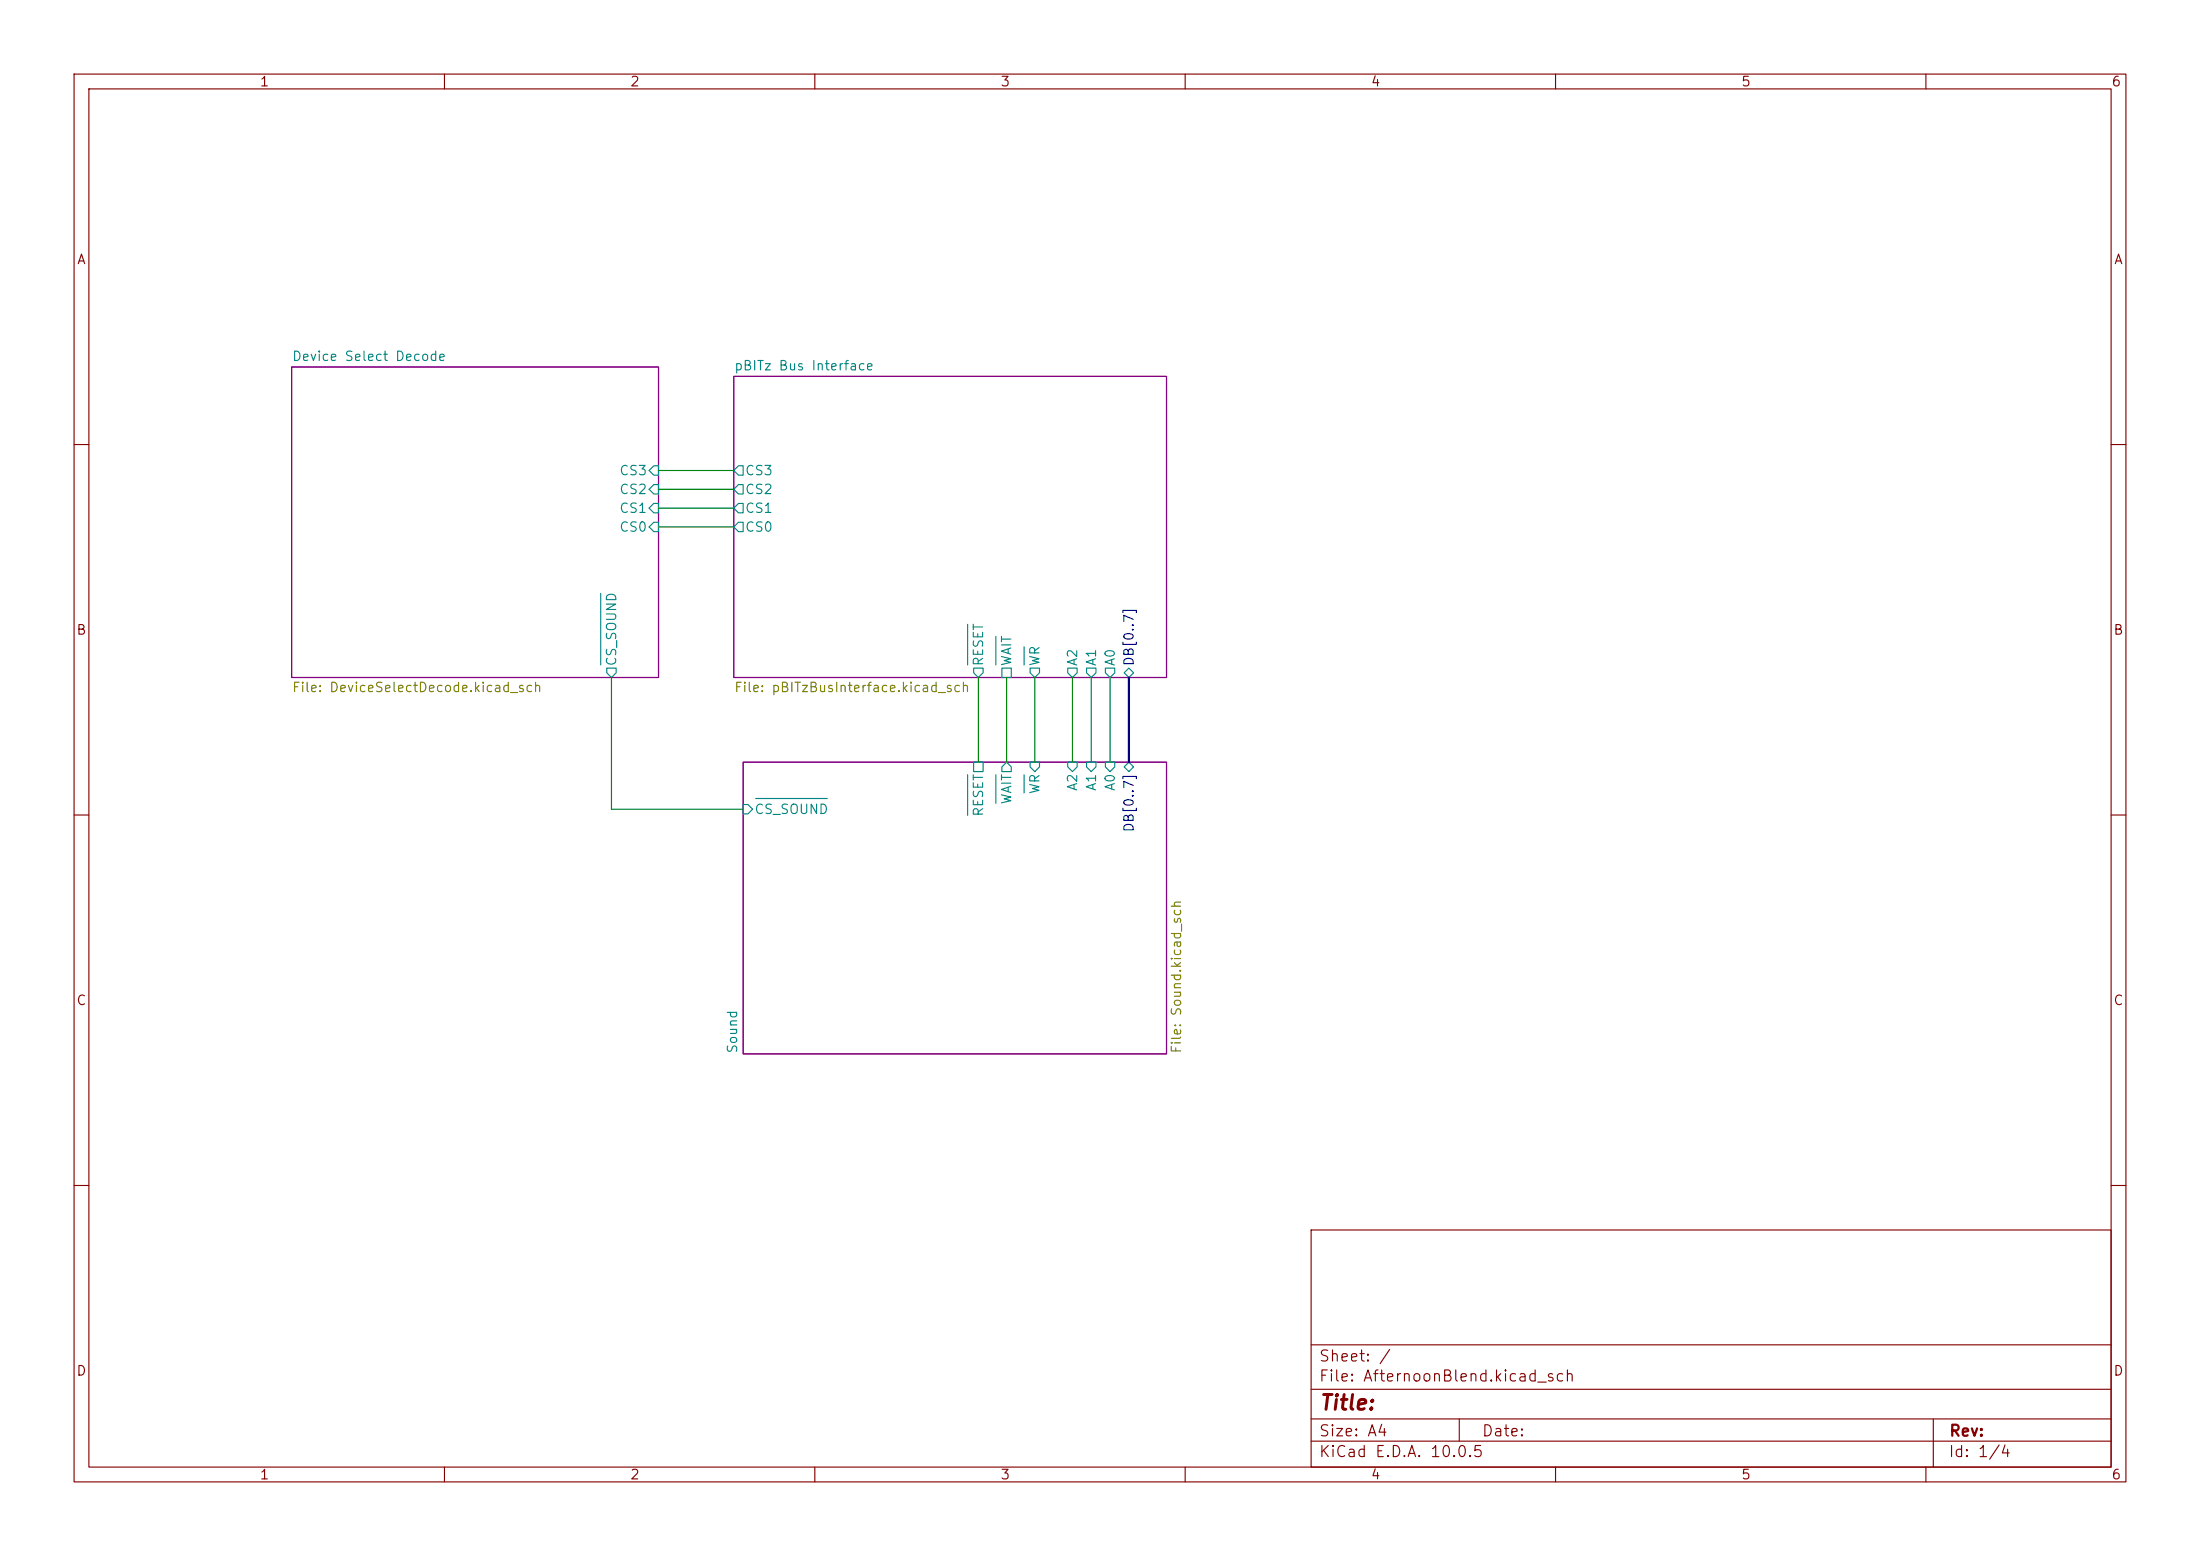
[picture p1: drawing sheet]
(kicad_sch
 (version 20260306)
 (generator "eeschema")
 (generator_version "10.0")
 (paper "A4")
 (lib_symbols)
 (wire
  (pts (xy 147.32 91.44) (xy 147.32 102.87))
  (stroke (width 0) (type default)))
 (wire
  (pts (xy 82.55 109.22) (xy 100.33 109.22))
  (stroke (width 0) (type default)))
 (wire
  (pts (xy 132.08 91.44) (xy 132.08 102.87))
  (stroke (width 0) (type default)))
 (wire
  (pts (xy 88.9 66.04) (xy 99.06 66.04))
  (stroke (width 0) (type default)))
 (wire
  (pts (xy 88.9 63.5) (xy 99.06 63.5))
  (stroke (width 0) (type default)))
 (wire
  (pts (xy 88.9 68.58) (xy 99.06 68.58))
  (stroke (width 0) (type default)))
 (bus
  (pts (xy 152.4 91.44) (xy 152.4 102.87))
  (stroke (width 0) (type default)))
 (wire
  (pts (xy 135.89 91.44) (xy 135.89 102.87))
  (stroke (width 0) (type default)))
 (wire
  (pts (xy 144.78 91.44) (xy 144.78 102.87))
  (stroke (width 0) (type default)))
 (wire
  (pts (xy 149.86 91.44) (xy 149.86 102.87))
  (stroke (width 0) (type default)))
 (wire
  (pts (xy 82.55 91.44) (xy 82.55 109.22))
  (stroke (width 0) (type default)))
 (wire
  (pts (xy 88.9 71.12) (xy 99.06 71.12))
  (stroke (width 0) (type default)))
 (wire
  (pts (xy 139.7 91.44) (xy 139.7 102.87))
  (stroke (width 0) (type default)))
 (sheet
  (at 39.37 49.53)
  (size 49.53 41.91)
  (exclude_from_sim no)
  (in_bom yes)
  (on_board yes)
  (dnp no)
  (fields_autoplaced yes)
  (stroke (width 0.1524) (type solid))
  (fill (color 0 0 0 0))
  (property "Sheetname" "Device Select Decode" (at 39.37 48.8184 0) (show_name no) (do_not_autoplace no) (effects (font (size 1.27 1.27)) (justify left bottom)))
  (property "Sheetfile" "DeviceSelectDecode.kicad_sch" (at 39.37 92.0246 0) (show_name no) (do_not_autoplace no) (effects (font (size 1.27 1.27)) (justify left top)))
  (pin "CS2" input (at 88.9 66.04 0) (effects (font (size 1.27 1.27)) (justify right)))
  (pin "CS3" input (at 88.9 63.5 0) (effects (font (size 1.27 1.27)) (justify right)))
  (pin "CS1" input (at 88.9 68.58 0) (effects (font (size 1.27 1.27)) (justify right)))
  (pin "CS0" input (at 88.9 71.12 0) (effects (font (size 1.27 1.27)) (justify right)))
  (pin "~{CS_SOUND}" output (at 82.55 91.44 270) (effects (font (size 1.27 1.27)) (justify left))))
 (sheet
  (at 99.06 50.8)
  (size 58.42 40.64)
  (exclude_from_sim no)
  (in_bom yes)
  (on_board yes)
  (dnp no)
  (fields_autoplaced yes)
  (stroke (width 0.1524) (type solid))
  (fill (color 0 0 0 0))
  (property "Sheetname" "pBITz Bus Interface" (at 99.06 50.0884 0) (show_name no) (do_not_autoplace no) (effects (font (size 1.27 1.27)) (justify left bottom)))
  (property "Sheetfile" "pBITzBusInterface.kicad_sch" (at 99.06 92.0246 0) (show_name no) (do_not_autoplace no) (effects (font (size 1.27 1.27)) (justify left top)))
  (pin "~{WAIT}" passive (at 135.89 91.44 270) (effects (font (size 1.27 1.27)) (justify left)))
  (pin "~{WR}" output (at 139.7 91.44 270) (effects (font (size 1.27 1.27)) (justify left)))
  (pin "CS3" output (at 99.06 63.5 180) (effects (font (size 1.27 1.27)) (justify left)))
  (pin "CS2" output (at 99.06 66.04 180) (effects (font (size 1.27 1.27)) (justify left)))
  (pin "CS1" output (at 99.06 68.58 180) (effects (font (size 1.27 1.27)) (justify left)))
  (pin "CS0" output (at 99.06 71.12 180) (effects (font (size 1.27 1.27)) (justify left)))
  (pin "A1" output (at 147.32 91.44 270) (effects (font (size 1.27 1.27)) (justify left)))
  (pin "A0" output (at 149.86 91.44 270) (effects (font (size 1.27 1.27)) (justify left)))
  (pin "A2" output (at 144.78 91.44 270) (effects (font (size 1.27 1.27)) (justify left)))
  (pin "~{RESET}" output (at 132.08 91.44 270) (effects (font (size 1.27 1.27)) (justify left)))
  (pin "DB[0..7]" bidirectional (at 152.4 91.44 270) (effects (font (size 1.27 1.27)) (justify left))))
 (sheet
  (at 100.33 102.87)
  (size 57.15 39.37)
  (exclude_from_sim no)
  (in_bom yes)
  (on_board yes)
  (dnp no)
  (fields_autoplaced yes)
  (stroke (width 0.1524) (type solid))
  (fill (color 0 0 0 0))
  (property "Sheetname" "Sound" (at 99.6184 142.24 90) (show_name no) (do_not_autoplace no) (effects (font (size 1.27 1.27)) (justify left bottom)))
  (property "Sheetfile" "Sound.kicad_sch" (at 158.0646 142.24 90) (show_name no) (do_not_autoplace no) (effects (font (size 1.27 1.27)) (justify left top)))
  (pin "~{WR}" input (at 139.7 102.87 90) (effects (font (size 1.27 1.27)) (justify right)))
  (pin "~{CS_SOUND}" input (at 100.33 109.22 180) (effects (font (size 1.27 1.27)) (justify left)))
  (pin "A2" input (at 144.78 102.87 90) (effects (font (size 1.27 1.27)) (justify right)))
  (pin "A1" input (at 147.32 102.87 90) (effects (font (size 1.27 1.27)) (justify right)))
  (pin "A0" input (at 149.86 102.87 90) (effects (font (size 1.27 1.27)) (justify right)))
  (pin "~{WAIT}" output (at 135.89 102.87 90) (effects (font (size 1.27 1.27)) (justify right)))
  (pin "~{RESET}" passive (at 132.08 102.87 90) (effects (font (size 1.27 1.27)) (justify right)))
  (pin "DB[0..7]" bidirectional (at 152.4 102.87 90) (effects (font (size 1.27 1.27)) (justify right))))
 (sheet_instances
  (path ""
   (page "1")))
 (embedded_fonts no))
